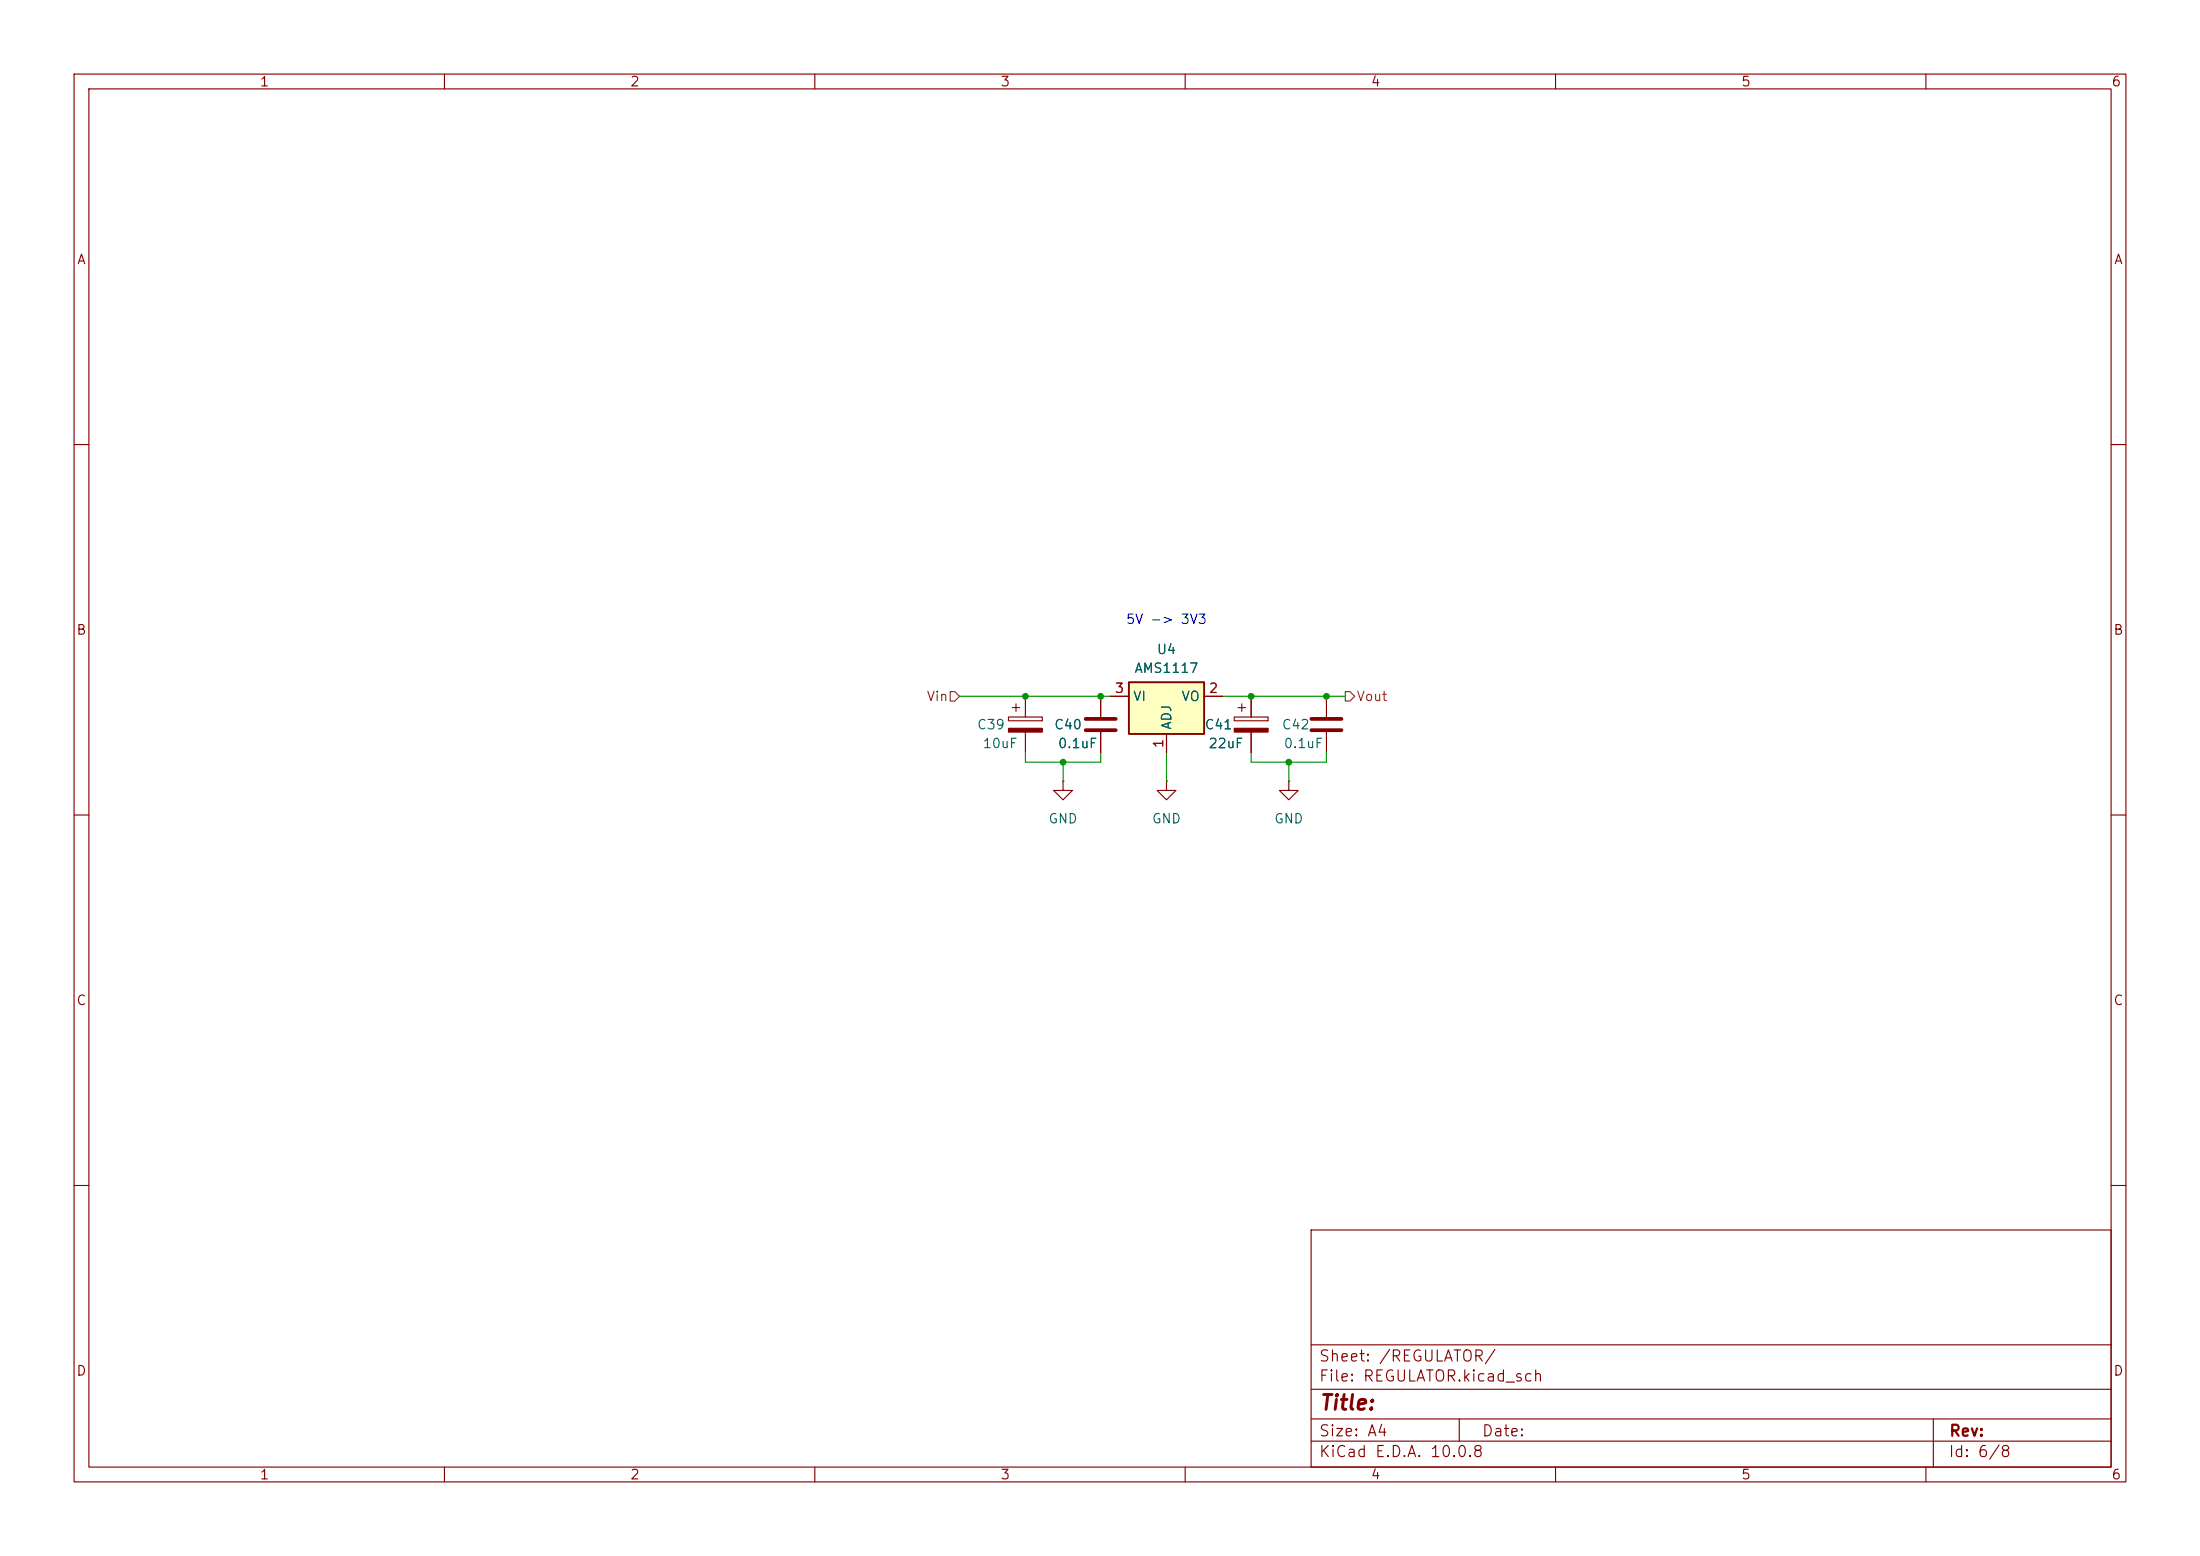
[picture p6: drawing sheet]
(kicad_sch
 (version 20260306)
 (generator "eeschema")
 (generator_version "10.0")
 (paper "A4")
 (lib_symbols
  (symbol "Device:C"
   (pin_numbers (hide yes))
   (pin_names
    (offset 0.254)) (exclude_from_sim no) (in_bom yes) (on_board yes)
   (in_pos_files yes)
   (duplicate_pin_numbers_are_jumpers no)
   (property "Reference" "C" (at 0.635 2.54 0) (show_name no) (do_not_autoplace no) (effects (font (size 1.27 1.27)) (justify left)))
   (property "Value" "C" (at 0.635 -2.54 0) (show_name no) (do_not_autoplace no) (effects (font (size 1.27 1.27)) (justify left)))
   (property "Footprint" "" (at 0.9652 -3.81 0) (show_name no) (do_not_autoplace no) (hide yes) (effects (font (size 1.27 1.27))))
   (property "Datasheet" "" (at 0 0 0) (show_name no) (do_not_autoplace no) (hide yes) (effects (font (size 1.27 1.27))))
   (property "Description" "Unpolarized capacitor" (at 0 0 0) (show_name no) (do_not_autoplace no) (hide yes) (effects (font (size 1.27 1.27))))
   (symbol "C_0_1"
    (polyline (pts (xy -2.032 0.762) (xy 2.032 0.762)) (stroke (width 0.508) (type default)) (fill (type none)))
    (polyline (pts (xy -2.032 -0.762) (xy 2.032 -0.762)) (stroke (width 0.508) (type default)) (fill (type none))))
   (symbol "C_1_1"
    (pin passive line (at 0 3.81 270) (length 2.794) (name "" (effects (font (size 1.27 1.27)))) (number "1" (effects (font (size 1.27 1.27)))))
    (pin passive line (at 0 -3.81 90) (length 2.794) (name "" (effects (font (size 1.27 1.27)))) (number "2" (effects (font (size 1.27 1.27))))))
   (embedded_fonts no))
  (symbol "Device:C_Polarized"
   (pin_numbers (hide yes))
   (pin_names
    (offset 0.254)) (exclude_from_sim no) (in_bom yes) (on_board yes)
   (in_pos_files yes)
   (duplicate_pin_numbers_are_jumpers no)
   (property "Reference" "C" (at 0.635 2.54 0) (show_name no) (do_not_autoplace no) (effects (font (size 1.27 1.27)) (justify left)))
   (property "Value" "C_Polarized" (at 0.635 -2.54 0) (show_name no) (do_not_autoplace no) (effects (font (size 1.27 1.27)) (justify left)))
   (property "Footprint" "" (at 0.9652 -3.81 0) (show_name no) (do_not_autoplace no) (hide yes) (effects (font (size 1.27 1.27))))
   (property "Datasheet" "" (at 0 0 0) (show_name no) (do_not_autoplace no) (hide yes) (effects (font (size 1.27 1.27))))
   (property "Description" "Polarized capacitor" (at 0 0 0) (show_name no) (do_not_autoplace no) (hide yes) (effects (font (size 1.27 1.27))))
   (symbol "C_Polarized_0_1"
    (rectangle (start -2.286 0.508) (end 2.286 1.016) (stroke (width 0) (type default)) (fill (type none)))
    (polyline (pts (xy -1.778 2.286) (xy -0.762 2.286)) (stroke (width 0) (type default)) (fill (type none)))
    (polyline (pts (xy -1.27 2.794) (xy -1.27 1.778)) (stroke (width 0) (type default)) (fill (type none)))
    (rectangle (start 2.286 -0.508) (end -2.286 -1.016) (stroke (width 0) (type default)) (fill (type outline))))
   (symbol "C_Polarized_1_1"
    (pin passive line (at 0 3.81 270) (length 2.794) (name "" (effects (font (size 1.27 1.27)))) (number "1" (effects (font (size 1.27 1.27)))))
    (pin passive line (at 0 -3.81 90) (length 2.794) (name "" (effects (font (size 1.27 1.27)))) (number "2" (effects (font (size 1.27 1.27))))))
   (embedded_fonts no))
  (symbol "Regulator_Linear:AMS1117" (exclude_from_sim no) (in_bom yes) (on_board yes)
   (in_pos_files yes)
   (duplicate_pin_numbers_are_jumpers no)
   (property "Reference" "U2" (at 0 6.35 0) (show_name no) (do_not_autoplace no) (effects (font (size 1.27 1.27))))
   (property "Value" "AMS1117" (at 0 3.81 0) (show_name no) (do_not_autoplace no) (effects (font (size 1.27 1.27))))
   (property "Footprint" "Package_TO_SOT_SMD:SOT-223-3_TabPin2" (at 0 5.08 0) (show_name no) (do_not_autoplace no) (hide yes) (effects (font (size 1.27 1.27))))
   (property "Datasheet" "http://www.advanced-monolithic.com/pdf/ds1117.pdf" (at 2.54 -6.35 0) (show_name no) (do_not_autoplace no) (hide yes) (effects (font (size 1.27 1.27))))
   (property "Description" "1A Low Dropout regulator, positive, adjustable output, SOT-223" (at 0 0 0) (show_name no) (do_not_autoplace no) (hide yes) (effects (font (size 1.27 1.27))))
   (symbol "AMS1117_0_1"
    (rectangle (start -5.08 1.905) (end 5.08 -5.08) (stroke (width 0.254) (type default)) (fill (type background))))
   (symbol "AMS1117_1_1"
    (pin input line (at 0 -7.62 90) (length 2.54) (name "ADJ" (effects (font (size 1.27 1.27)))) (number "1" (effects (font (size 1.27 1.27)))))
    (pin power_in line (at 7.62 0 180) (length 2.54) (name "VO" (effects (font (size 1.27 1.27)))) (number "2" (effects (font (size 1.27 1.27)))))
    (pin power_in line (at -7.62 0 0) (length 2.54) (name "VI" (effects (font (size 1.27 1.27)))) (number "3" (effects (font (size 1.27 1.27))))))
   (embedded_fonts no))
  (symbol "power:GND"
   (power global)
   (pin_numbers (hide yes))
   (pin_names
    (offset 0) (hide yes)) (exclude_from_sim no) (in_bom yes) (on_board yes)
   (in_pos_files yes)
   (duplicate_pin_numbers_are_jumpers no)
   (property "Reference" "#PWR" (at 0 -6.35 0) (show_name no) (do_not_autoplace no) (hide yes) (effects (font (size 1.27 1.27))))
   (property "Value" "GND" (at 0 -3.81 0) (show_name no) (do_not_autoplace no) (effects (font (size 1.27 1.27))))
   (property "Footprint" "" (at 0 0 0) (show_name no) (do_not_autoplace no) (hide yes) (effects (font (size 1.27 1.27))))
   (property "Datasheet" "" (at 0 0 0) (show_name no) (do_not_autoplace no) (hide yes) (effects (font (size 1.27 1.27))))
   (property "Description" "Power symbol creates a global label with name \"GND\" , ground" (at 0 0 0) (show_name no) (do_not_autoplace no) (hide yes) (effects (font (size 1.27 1.27))))
   (symbol "GND_0_1"
    (polyline (pts (xy 0 0) (xy 0 -1.27) (xy 1.27 -1.27) (xy 0 -2.54) (xy -1.27 -1.27) (xy 0 -1.27)) (stroke (width 0) (type default)) (fill (type none))))
   (symbol "GND_1_1"
    (pin power_in line (at 0 0 270) (length 0) (name "" (effects (font (size 1.27 1.27)))) (number "1" (effects (font (size 1.27 1.27))))))
   (embedded_fonts no)))
 (text "5V -> 3V3"
  (exclude_from_sim no)
  (at 157.48 83.82 0)
  (effects (font (size 1.27 1.27))))
 (junction
  (at 148.59 93.98)
  (diameter 0)
  (color 0 0 0 0))
 (junction
  (at 143.51 102.87)
  (diameter 0)
  (color 0 0 0 0))
 (junction
  (at 138.43 93.98)
  (diameter 0)
  (color 0 0 0 0))
 (junction
  (at 173.99 102.87)
  (diameter 0)
  (color 0 0 0 0))
 (junction
  (at 179.07 93.98)
  (diameter 0)
  (color 0 0 0 0))
 (junction
  (at 168.91 93.98)
  (diameter 0)
  (color 0 0 0 0))
 (wire
  (pts (xy 165.1 93.98) (xy 168.91 93.98))
  (stroke (width 0) (type default)))
 (wire
  (pts (xy 138.43 101.6) (xy 138.43 102.87))
  (stroke (width 0) (type default)))
 (wire
  (pts (xy 168.91 102.87) (xy 173.99 102.87))
  (stroke (width 0) (type default)))
 (wire
  (pts (xy 138.43 93.98) (xy 148.59 93.98))
  (stroke (width 0) (type default)))
 (wire
  (pts (xy 138.43 102.87) (xy 143.51 102.87))
  (stroke (width 0) (type default)))
 (wire
  (pts (xy 143.51 102.87) (xy 148.59 102.87))
  (stroke (width 0) (type default)))
 (wire
  (pts (xy 129.54 93.98) (xy 138.43 93.98))
  (stroke (width 0) (type default)))
 (wire
  (pts (xy 157.48 101.6) (xy 157.48 105.41))
  (stroke (width 0) (type default)))
 (wire
  (pts (xy 168.91 93.98) (xy 179.07 93.98))
  (stroke (width 0) (type default)))
 (wire
  (pts (xy 181.61 93.98) (xy 179.07 93.98))
  (stroke (width 0) (type default)))
 (wire
  (pts (xy 168.91 101.6) (xy 168.91 102.87))
  (stroke (width 0) (type default)))
 (wire
  (pts (xy 179.07 102.87) (xy 179.07 101.6))
  (stroke (width 0) (type default)))
 (wire
  (pts (xy 148.59 93.98) (xy 149.86 93.98))
  (stroke (width 0) (type default)))
 (wire
  (pts (xy 173.99 102.87) (xy 173.99 105.41))
  (stroke (width 0) (type default)))
 (wire
  (pts (xy 148.59 102.87) (xy 148.59 101.6))
  (stroke (width 0) (type default)))
 (wire
  (pts (xy 143.51 102.87) (xy 143.51 105.41))
  (stroke (width 0) (type default)))
 (wire
  (pts (xy 173.99 102.87) (xy 179.07 102.87))
  (stroke (width 0) (type default)))
 (hierarchical_label "Vin"
  (shape input)
  (at 129.54 93.98 180)
  (effects (font (size 1.27 1.27)) (justify right)))
 (hierarchical_label "Vout"
  (shape output)
  (at 181.61 93.98 0)
  (effects (font (size 1.27 1.27)) (justify left)))
 (symbol
  (lib_id "power:GND")
  (at 143.51 105.41 0)
  (unit 1)
  (body_style 1)
  (exclude_from_sim no)
  (in_bom yes)
  (on_board yes)
  (in_pos_files yes)
  (dnp no)
  (fields_autoplaced yes)
  (property "Reference" "#PWR053" (at 143.51 111.76 0) (hide yes) (show_name no) (do_not_autoplace no) (effects (font (size 1.27 1.27))))
  (property "Value" "GND" (at 143.51 110.49 0) (show_name no) (do_not_autoplace no) (effects (font (size 1.27 1.27))))
  (property "Footprint" "" (at 143.51 105.41 0) (hide yes) (show_name no) (do_not_autoplace no) (effects (font (size 1.27 1.27))))
  (property "Datasheet" "" (at 143.51 105.41 0) (hide yes) (show_name no) (do_not_autoplace no) (effects (font (size 1.27 1.27))))
  (property "Description" "Power symbol creates a global label with name \"GND\" , ground" (at 143.51 105.41 0) (hide yes) (show_name no) (do_not_autoplace no) (effects (font (size 1.27 1.27))))
  (pin "1"))
 (symbol
  (lib_id "power:GND")
  (at 157.48 105.41 0)
  (unit 1)
  (body_style 1)
  (exclude_from_sim no)
  (in_bom yes)
  (on_board yes)
  (in_pos_files yes)
  (dnp no)
  (fields_autoplaced yes)
  (property "Reference" "#PWR054" (at 157.48 111.76 0) (hide yes) (show_name no) (do_not_autoplace no) (effects (font (size 1.27 1.27))))
  (property "Value" "GND" (at 157.48 110.49 0) (show_name no) (do_not_autoplace no) (effects (font (size 1.27 1.27))))
  (property "Footprint" "" (at 157.48 105.41 0) (hide yes) (show_name no) (do_not_autoplace no) (effects (font (size 1.27 1.27))))
  (property "Datasheet" "" (at 157.48 105.41 0) (hide yes) (show_name no) (do_not_autoplace no) (effects (font (size 1.27 1.27))))
  (property "Description" "Power symbol creates a global label with name \"GND\" , ground" (at 157.48 105.41 0) (hide yes) (show_name no) (do_not_autoplace no) (effects (font (size 1.27 1.27))))
  (pin "1"))
 (symbol
  (lib_id "Device:C_Polarized")
  (at 168.91 97.79 0)
  (unit 1)
  (body_style 1)
  (exclude_from_sim no)
  (in_bom yes)
  (on_board yes)
  (in_pos_files yes)
  (dnp no)
  (property "Reference" "C41" (at 162.56 97.79 0) (show_name no) (do_not_autoplace no) (effects (font (size 1.27 1.27)) (justify left)))
  (property "Value" "22uF" (at 163.068 100.33 0) (show_name no) (do_not_autoplace no) (effects (font (size 1.27 1.27)) (justify left)))
  (property "Footprint" "PCM_JLCPCB:C_CASE-A-3216-18(mm)" (at 169.8752 101.6 0) (hide yes) (show_name no) (do_not_autoplace no) (effects (font (size 1.27 1.27))))
  (property "Datasheet" "" (at 168.91 97.79 0) (hide yes) (show_name no) (do_not_autoplace no) (effects (font (size 1.27 1.27))))
  (property "Description" "Polarized capacitor" (at 168.91 97.79 0) (hide yes) (show_name no) (do_not_autoplace no) (effects (font (size 1.27 1.27))))
  (pin "2")
  (pin "1"))
 (symbol
  (lib_id "Device:C")
  (at 148.59 97.79 0)
  (unit 1)
  (body_style 1)
  (exclude_from_sim no)
  (in_bom yes)
  (on_board yes)
  (in_pos_files yes)
  (dnp no)
  (property "Reference" "C40" (at 142.24 97.79 0) (show_name no) (do_not_autoplace no) (effects (font (size 1.27 1.27)) (justify left)))
  (property "Value" "0.1uF" (at 142.748 100.33 0) (show_name no) (do_not_autoplace no) (effects (font (size 1.27 1.27)) (justify left)))
  (property "Footprint" "Capacitor_SMD:C_0603_1608Metric" (at 149.5552 101.6 0) (hide yes) (show_name no) (do_not_autoplace no) (effects (font (size 1.27 1.27))))
  (property "Datasheet" "" (at 148.59 97.79 0) (hide yes) (show_name no) (do_not_autoplace no) (effects (font (size 1.27 1.27))))
  (property "Description" "Unpolarized capacitor" (at 148.59 97.79 0) (hide yes) (show_name no) (do_not_autoplace no) (effects (font (size 1.27 1.27))))
  (pin "2")
  (pin "1"))
 (symbol
  (lib_id "Regulator_Linear:AMS1117")
  (at 157.48 93.98 0)
  (unit 1)
  (body_style 1)
  (exclude_from_sim no)
  (in_bom yes)
  (on_board yes)
  (in_pos_files yes)
  (dnp no)
  (fields_autoplaced yes)
  (property "Reference" "U4" (at 157.48 87.63 0) (show_name no) (do_not_autoplace no) (effects (font (size 1.27 1.27))))
  (property "Value" "AMS1117" (at 157.48 90.17 0) (show_name no) (do_not_autoplace no) (effects (font (size 1.27 1.27))))
  (property "Footprint" "Package_TO_SOT_SMD:SOT-223-3_TabPin2" (at 157.48 88.9 0) (hide yes) (show_name no) (do_not_autoplace no) (effects (font (size 1.27 1.27))))
  (property "Datasheet" "http://www.advanced-monolithic.com/pdf/ds1117.pdf" (at 160.02 100.33 0) (hide yes) (show_name no) (do_not_autoplace no) (effects (font (size 1.27 1.27))))
  (property "Description" "1A Low Dropout regulator, positive, adjustable output, SOT-223" (at 157.48 93.98 0) (hide yes) (show_name no) (do_not_autoplace no) (effects (font (size 1.27 1.27))))
  (pin "1")
  (pin "2")
  (pin "3"))
 (symbol
  (lib_id "power:GND")
  (at 173.99 105.41 0)
  (unit 1)
  (body_style 1)
  (exclude_from_sim no)
  (in_bom yes)
  (on_board yes)
  (in_pos_files yes)
  (dnp no)
  (fields_autoplaced yes)
  (property "Reference" "#PWR055" (at 173.99 111.76 0) (hide yes) (show_name no) (do_not_autoplace no) (effects (font (size 1.27 1.27))))
  (property "Value" "GND" (at 173.99 110.49 0) (show_name no) (do_not_autoplace no) (effects (font (size 1.27 1.27))))
  (property "Footprint" "" (at 173.99 105.41 0) (hide yes) (show_name no) (do_not_autoplace no) (effects (font (size 1.27 1.27))))
  (property "Datasheet" "" (at 173.99 105.41 0) (hide yes) (show_name no) (do_not_autoplace no) (effects (font (size 1.27 1.27))))
  (property "Description" "Power symbol creates a global label with name \"GND\" , ground" (at 173.99 105.41 0) (hide yes) (show_name no) (do_not_autoplace no) (effects (font (size 1.27 1.27))))
  (pin "1"))
 (symbol
  (lib_id "Device:C")
  (at 179.07 97.79 0)
  (unit 1)
  (body_style 1)
  (exclude_from_sim no)
  (in_bom yes)
  (on_board yes)
  (in_pos_files yes)
  (dnp no)
  (property "Reference" "C42" (at 172.974 97.79 0) (show_name no) (do_not_autoplace no) (effects (font (size 1.27 1.27)) (justify left)))
  (property "Value" "0.1uF" (at 173.228 100.33 0) (show_name no) (do_not_autoplace no) (effects (font (size 1.27 1.27)) (justify left)))
  (property "Footprint" "Capacitor_SMD:C_0603_1608Metric" (at 180.0352 101.6 0) (hide yes) (show_name no) (do_not_autoplace no) (effects (font (size 1.27 1.27))))
  (property "Datasheet" "" (at 179.07 97.79 0) (hide yes) (show_name no) (do_not_autoplace no) (effects (font (size 1.27 1.27))))
  (property "Description" "Unpolarized capacitor" (at 179.07 97.79 0) (hide yes) (show_name no) (do_not_autoplace no) (effects (font (size 1.27 1.27))))
  (pin "2")
  (pin "1"))
 (symbol
  (lib_id "Device:C_Polarized")
  (at 138.43 97.79 0)
  (unit 1)
  (body_style 1)
  (exclude_from_sim no)
  (in_bom yes)
  (on_board yes)
  (in_pos_files yes)
  (dnp no)
  (property "Reference" "C39" (at 131.826 97.79 0) (show_name no) (do_not_autoplace no) (effects (font (size 1.27 1.27)) (justify left)))
  (property "Value" "10uF" (at 132.588 100.33 0) (show_name no) (do_not_autoplace no) (effects (font (size 1.27 1.27)) (justify left)))
  (property "Footprint" "PCM_JLCPCB:C_CASE-A-3216-18(mm)" (at 139.3952 101.6 0) (hide yes) (show_name no) (do_not_autoplace no) (effects (font (size 1.27 1.27))))
  (property "Datasheet" "" (at 138.43 97.79 0) (hide yes) (show_name no) (do_not_autoplace no) (effects (font (size 1.27 1.27))))
  (property "Description" "Polarized capacitor" (at 138.43 97.79 0) (hide yes) (show_name no) (do_not_autoplace no) (effects (font (size 1.27 1.27))))
  (pin "2")
  (pin "1")))
